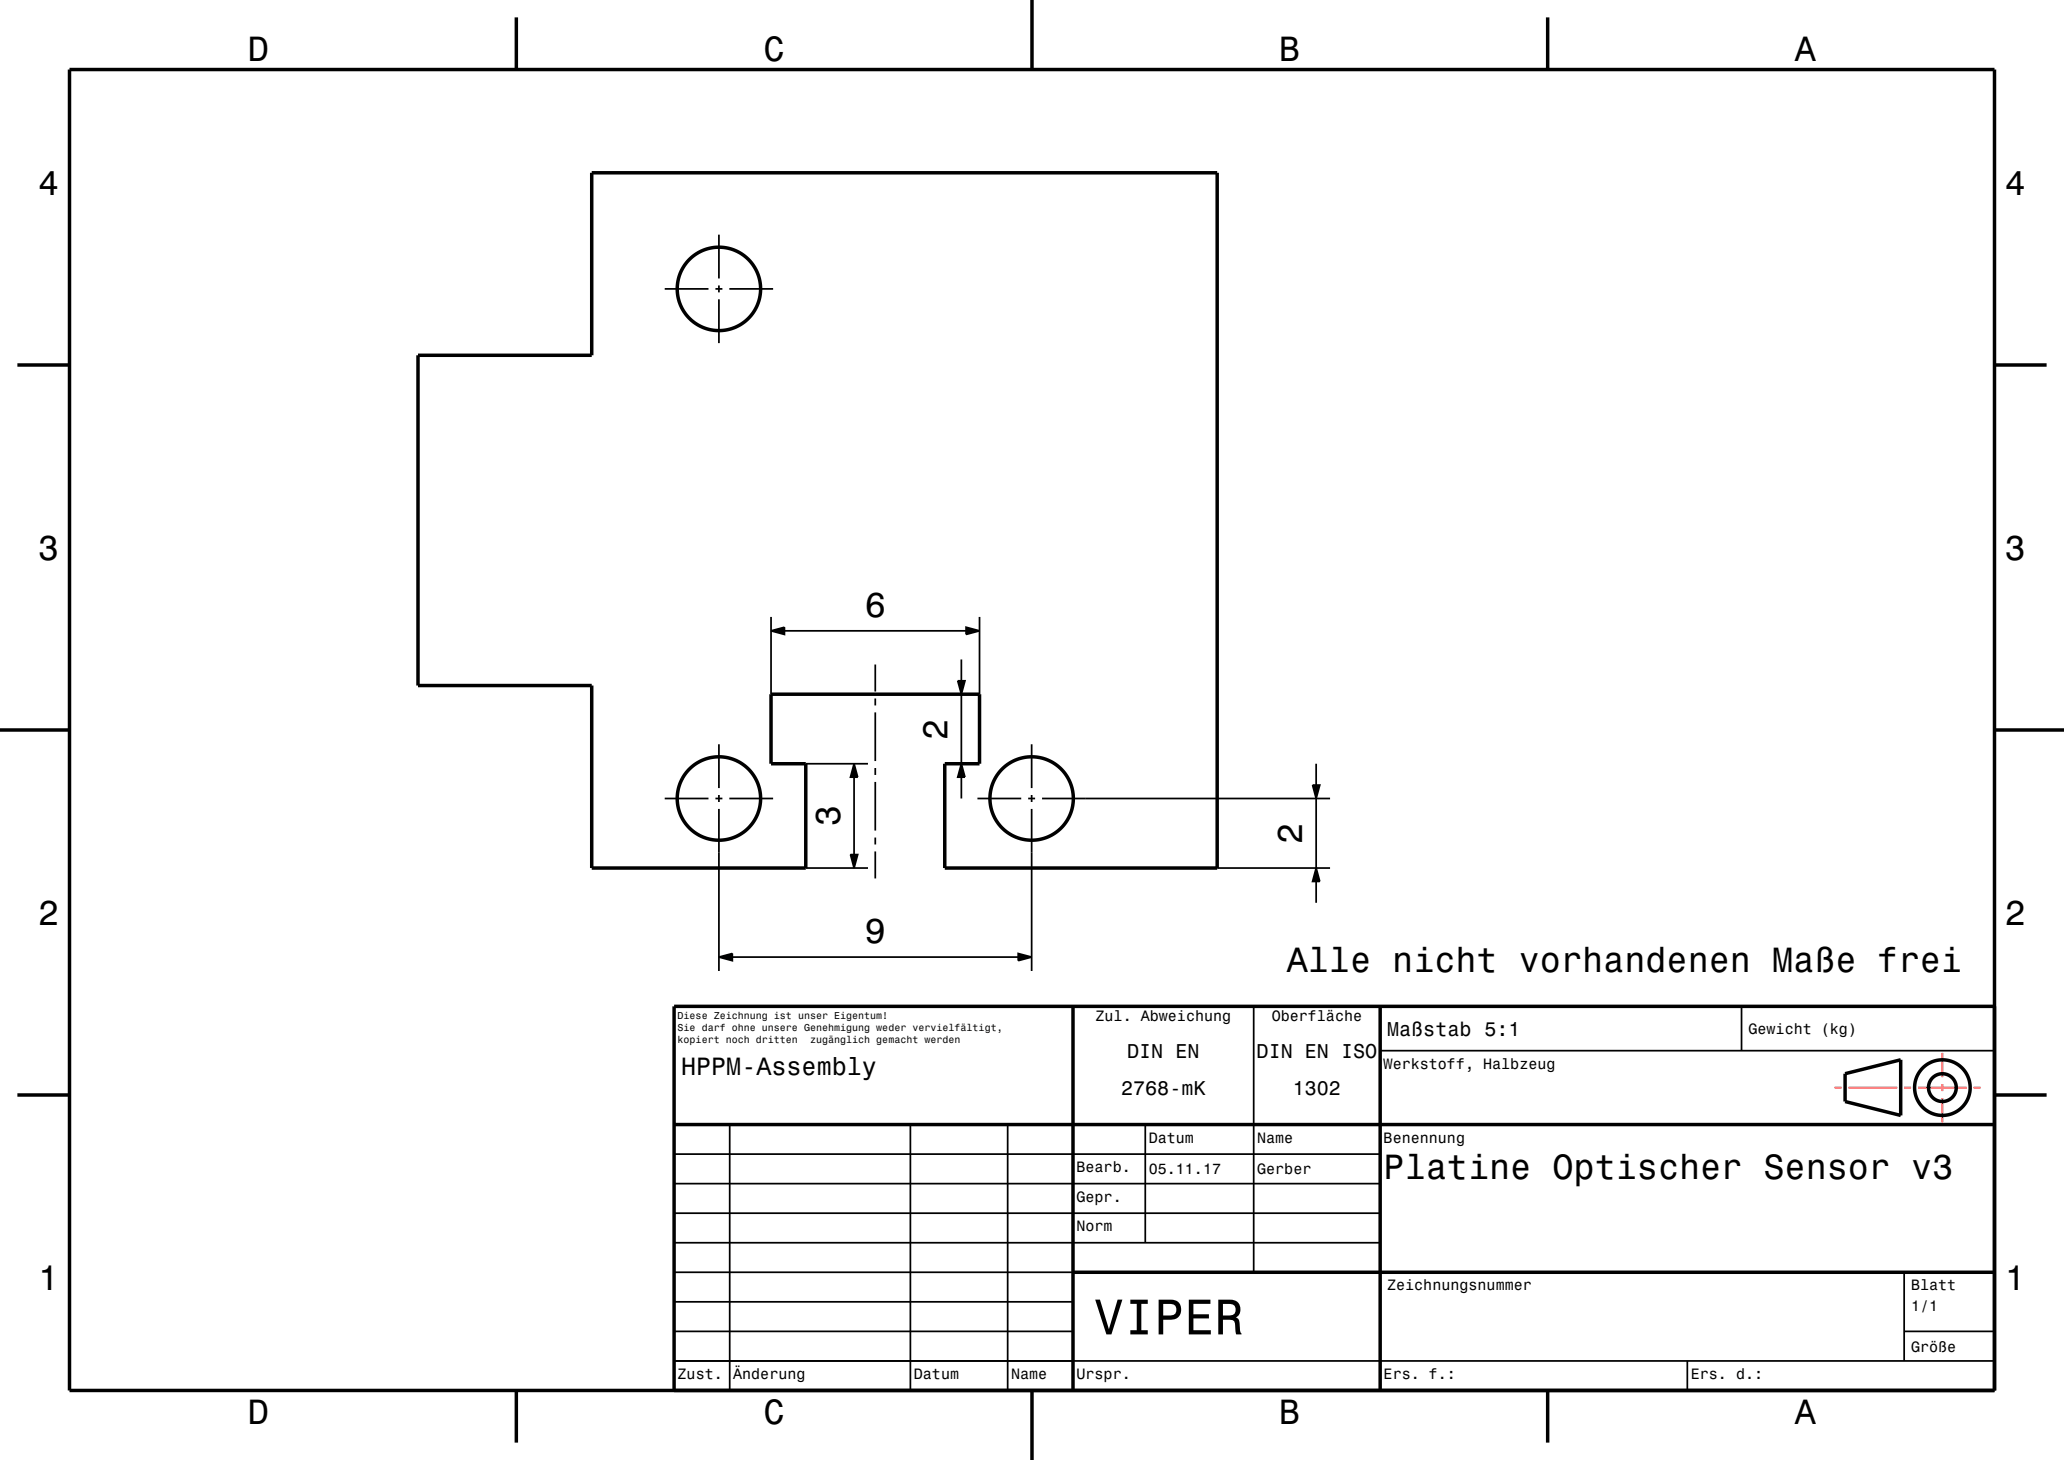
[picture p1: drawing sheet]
<svg xmlns="http://www.w3.org/2000/svg" width="297mm" height="210mm" viewBox="0 0 297 210" stroke-linecap="round" stroke-linejoin="round" font-family="sans-serif">
<g fill="none" stroke="#000" stroke-width=".25">
<path d="M103.4 33.8v6.3M95.6 41.6h6.3M102.9 41.6h1M103.4 41.1v1M103.4 43.1v6.3M104.9 41.6h6.3M110.9 90.7l2-.5v1.1zM110.9 88.7v11.2M112.9 90.7h26.1M125.9 95.6v3.9M137.8 97.9h1.1l-.6 2zM138.3 94.9v3"/>
<path d="M138.3 99.9v10M139 90.2l1.9 .5-1.9 .6zM140.9 88.7v11.2M95.6 114.9h6.3M102.9 114.9h1M103.4 107.1v6.3M103.4 114.4v1M103.4 116.4v23.3M104.9 114.9h6.3M115.9 109.9h9M122.9 109.9l.5 1.9h-1zM122.9 111.8v11.1"/>
<path d="M125.9 100.5v1M125.9 102.5v7M125.9 110.5v1M125.9 112.5v7M138.3 109.9l.6 1.9h-1.1zM138.3 111.8v3.1M140.6 114.9h6.3M147.9 114.9h1M148.4 107.1v6.3M148.4 114.4v1M148.4 116.4v23.3M149.9 114.9h41.5"/>
<path d="M188.9 112.9h1l-.5 2zM189.4 109.9v3M189.4 114.9v10M103.4 137.7l2-.6v1.1zM105.4 137.7h41.1M115.9 124.9h9M122.4 122.9h1l-.5 2zM125.9 120.5v1M125.9 122.5v3.9M146.5 137.1l1.9 .6-1.9 .5zM175.1 124.9h16.3M189.4 124.9l.5 1.9h-1z"/>
<path d="M189.4 126.8v3.1M180.4 144.8v38.2M198.6 151.1h88.4M250.6 144.8v6.3M97 178.8h101.6M97 174.5h101.6M97 170.3h101.6M97 166h101.6M105 161.8v38.2M131 161.8v38.2M145 161.8v38.2M164.8 161.8v17"/>
<path d="M97 195.8h190M97 191.5h57.4M97 187.3h57.4M97 183h57.4M242.8 195.8v4.2M274 191.5h13M274 183v12.8"/>
</g>
<g fill="none" stroke="#000" stroke-width=".5">
<path d="M10 10h277v190h-277zM74.3 2.5v7.5M148.5 0v10M222.7 2.5v7.5M85.1 24.9h90v100h-39.2v-15h5v-10h-30v10h5v15h-30.8v-26.3h-25v-47.5h25zM2.5 52.5h7.5M287 52.5h7.5M0 105h10M287 105h10M2.5 157.5h7.5M154.4 144.8v55.2M198.6 144.8v55.2"/>
<path d="M265.5 154.4l8-2v8l-8-2zM287 157.5h7.5M287 144.8h-190v55.2M97 161.8h190M154.4 183h132.6M74.3 200v7.5M148.5 200v10M222.7 200v7.5"/>
<circle cx="103.4" cy="41.6" r="6"/>
<circle cx="103.4" cy="114.9" r="6"/>
<circle cx="148.4" cy="114.9" r="6"/>
<circle cx="279.5" cy="156.4" r="2"/>
<circle cx="279.5" cy="156.4" r="4"/>
</g>
<path d="M264 156.4h1M266 156.4h7M274 156.4h1M276 156.4h7M279.5 151.4v3.5M279.5 155.9v1M279.5 157.9v3.5M284 156.4h1" fill="none" stroke="#f00" stroke-width=".25"/>
<g fill="#000">
<path d="M110.9 90.7l2-.5v1.1z" fill-rule="evenodd"/>
<path d="M137.8 97.9h1.1l-.6 2z" fill-rule="evenodd"/>
<path d="M139 90.2l1.9 .5-1.9 .6z" fill-rule="evenodd"/>
<path d="M122.9 109.9l.5 1.9h-1z" fill-rule="evenodd"/>
<path d="M138.3 109.9l.6 1.9h-1.1z" fill-rule="evenodd"/>
<path d="M188.9 112.9h1l-.5 2z" fill-rule="evenodd"/>
<path d="M103.4 137.7l2-.6v1.1z" fill-rule="evenodd"/>
<path d="M122.4 122.9h1l-.5 2z" fill-rule="evenodd"/>
<path d="M146.5 137.1l1.9 .6-1.9 .5z" fill-rule="evenodd"/>
<path d="M189.4 124.9l.5 1.9h-1z" fill-rule="evenodd"/>
</g>
<text font-size="7.2" x="157.4" y="191.9">VIPER</text>
<g font-size="5">
<text x="35.7" y="8.8">D</text>
<text x="109.9" y="8.8">C</text>
<text x="184.1" y="8.8">B</text>
<text x="258.3" y="8.8">A</text>
<text x="5.5" y="28.1">4</text>
<text x="288.5" y="28.1">4</text>
<text x="5.5" y="80.6">3</text>
<text x="288.5" y="80.6">3</text>
<text x="124.4" y="88.7">6</text>
<text x="136.3" y="106.4" transform="rotate(-90 136.3 106.4)">2</text>
<text x="120.9" y="118.9" transform="rotate(-90 120.9 118.9)">3</text>
<text x="187.4" y="121.4" transform="rotate(-90 187.4 121.4)">2</text>
<text x="5.5" y="133.1">2</text>
<text x="124.4" y="135.7">9</text>
<text x="288.5" y="133.1">2</text>
<text x="185.2" y="139.8">Alle nicht vorhandenen Maße frei</text>
<text x="199.1" y="169.6">Platine Optischer Sensor v3</text>
<text x="5.5" y="185.6">1</text>
<text x="288.5" y="185.6">1</text>
<text x="35.7" y="204.8">D</text>
<text x="109.9" y="204.8">C</text>
<text x="184.1" y="204.8">B</text>
<text x="258.3" y="204.8">A</text>
</g>
<text font-size="3.6" x="98" y="154.6">HPPM-Assembly</text>
<g font-size="2.9">
<text x="199.6" y="149">Maßstab 5:1</text>
<text x="162.2" y="152.2">DIN EN</text>
<text x="180.8" y="152.2">DIN EN ISO</text>
<text x="161.3" y="157.5">2768-mK</text>
<text x="186" y="157.5">1302</text>
</g>
<g font-size="2.2">
<text x="157.6" y="146.8">Zul. Abweichung</text>
<text x="183" y="146.8">Oberfläche</text>
<text x="251.6" y="148.7">Gewicht (kg)</text>
<text x="199.1" y="153.7">Werkstoff, Halbzeug</text>
<text x="165.3" y="164.3">Datum</text>
<text x="180.9" y="164.3">Name</text>
<text x="199.1" y="164.3">Benennung</text>
<text x="154.9" y="168.6">Bearb.</text>
<text x="154.9" y="172.8">Gepr.</text>
<text x="165.3" y="168.9">05.11.17</text>
<text x="180.9" y="168.9">Gerber</text>
<text x="154.9" y="177.1">Norm</text>
<text x="199.6" y="185.6">Zeichnungsnummer</text>
<text x="275" y="185.6">Blatt</text>
<text x="275" y="188.6">1/1</text>
<text x="275" y="194.4">Größe</text>
<text x="97.5" y="198.3">Zust.</text>
<text x="105.5" y="198.3">Änderung</text>
<text x="131.5" y="198.3">Datum</text>
<text x="145.5" y="198.3">Name</text>
<text x="154.9" y="198.3">Urspr.</text>
<text x="199.1" y="198.3">Ers. f.:</text>
<text x="243.3" y="198.3">Ers. d.:</text>
</g>
<g font-size="1.4">
<text x="97.5" y="146.5">Diese Zeichnung ist unser Eigentum!</text>
<text x="97.5" y="148.3">Sie darf ohne unsere Genehmigung weder vervielfältigt,</text>
<text x="97.5" y="150">kopiert noch dritten</text>
<text x="116.6" y="150">zugänglich gemacht werden</text>
</g>
</svg>
